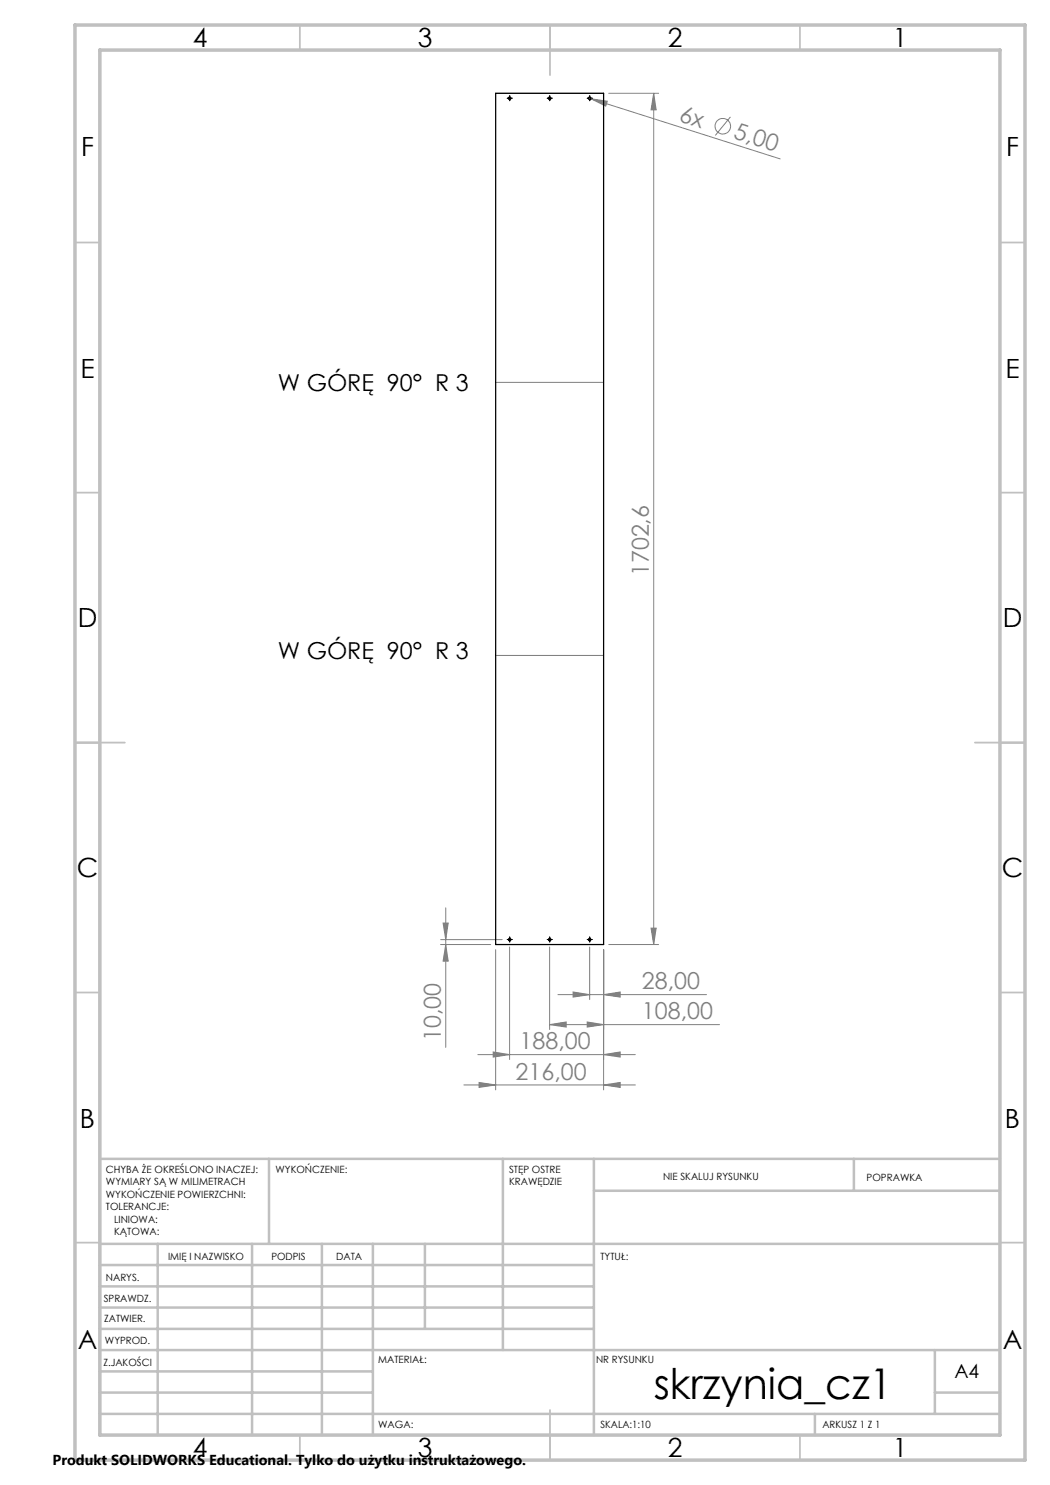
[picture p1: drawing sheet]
<svg xmlns="http://www.w3.org/2000/svg" width="210mm" height="297mm" viewBox="0 0 210 297" stroke-linecap="round" stroke-linejoin="round" font-family="sans-serif">
<g fill="none" stroke="#808080" stroke-width=".2">
<path d="M117.7 19.6l.5 .2M118.2 19.8l3.3 .4-.4 1zM118.2 19.8l37.8 12M121.7 18.7h10M130.7 18.7l.5 3.3h-1zM130.7 18.7v170.2M146.1 23.4l-3 3.7M99.1 76.5h21.6M99.1 131.1h21.6M88.1 188.9h10M88.1 187.9h12.3M88.6 184.6h1l-.5 3.3z"/>
<path d="M89.1 188.9l.5 3.3h-1zM89.1 181.6v27.9M99.1 189.9v28.1M101.9 189.4v22.5M109.9 189.4v16.5M111.6 198.9h29.7M114.6 198.4l3.3 .5-3.3 .5zM117.9 189.4v10.5M120.7 198.9l3.3-.5v1zM120.7 189.9v28.1M121.7 188.9h10M130.2 185.6h1l-.5 3.3z"/>
<path d="M92.8 217h34.3M95.6 210.9h31.5M95.8 216.5l3.3 .5-3.3 .5zM98.6 210.4l3.3 .5-3.3 .5zM109.9 204.9l3.3-.5v1zM109.9 204.9h34M117.4 204.4l3.3 .5-3.3 .5zM120.7 217l3.3-.5v1zM120.7 210.9l3.3-.5v1z"/>
<circle cx="144.6" cy="25.2" r="1.56"/>
</g>
<g fill="none" stroke="#000" stroke-width=".2" stroke-dasharray="15.2 1.3 1.3 1.3">
<path d="M101.7 19.6h-.3M101.9 19.4v-.3M101.9 19.9v.2M102.2 19.6h.2M109.7 19.6h-.3M109.9 19.4v-.3M109.9 19.9v.2M110.2 19.6h.2M117.7 19.6h-.3M117.9 19.4v-.3M117.9 19.9v.2M118.2 19.6h.2"/>
<path d="M101.7 187.9h-.3M101.9 187.7v-.3M101.9 188.2v.2M102.2 187.9h.2M109.7 187.9h-.3M109.9 187.7v-.3M109.9 188.2v.2M110.2 187.9h.2M117.7 187.9h-.3M117.9 187.7v-.3M117.9 188.2v.2M118.2 187.9h.2"/>
</g>
<path d="M101.7 19.6h.5M101.9 19.4v.5M109.7 19.6h.5M109.9 19.4v.5M117.7 19.6h.5M117.9 19.4v.5M101.7 187.9h.5M101.9 187.7v.5M109.7 187.9h.5M109.9 187.7v.5M117.7 187.9h.5M117.9 187.7v.5" fill="none" stroke="#000" stroke-width=".2"/>
<g fill="none" stroke="#c0c0c0" stroke-width=".35">
<path d="M60 5v5M110 5v10M160 5v5M15 48.5h5M200 48.5h5M15 98.5h5M200 98.5h5M15 148.5h10M195 148.5h10M15 198.5h5M200 198.5h5M15 248.5h5"/>
<path d="M200 248.5h5M60 287v5M110 282v10M160 287v5"/>
</g>
<g fill="none" stroke="#c0c0c0" stroke-width=".5">
<path d="M53.8 231.8v17M100.6 231.8v38.2M118.8 231.8v55.2M118.8 238.2h81.2M170.8 231.8v6.4M200 231.8h-180v55.2M20 248.8h180M20 257.3h98.8M20 253h98.8M31.5 248.8v38.2M50.4 248.8v38.2M64.4 248.8v38.2"/>
<path d="M74.6 248.8v38.2M85 248.8v17M20 265.8h98.8M20 261.5h98.8M20 278.5h54.6M20 274.3h54.6M20 270h180M187 278.5h13M187 270v12.8M20 282.8h180M163 282.8v4.2"/>
</g>
<path d="M15 5h190v287h-190zM20 10h180v277h-180z" fill="none" stroke="#c0c0c0" stroke-width=".7"/>
<g fill="#808080">
<path d="M118.2 19.8l3.3 .4-.4 1z"/>
<path d="M120.7 217l3.3-.5v1zM95.8 216.5l3.3 .5-3.3 .5zM117.4 204.4l3.3 .5-3.3 .5zM109.9 204.9l3.3-.5v1zM120.7 210.9l3.3-.5v1zM98.6 210.4l3.3 .5-3.3 .5z"/>
<path d="M89.1 188.9l.5 3.3h-1zM88.6 184.6h1l-.5 3.3z"/>
<path d="M130.7 18.7l.5 3.3h-1zM130.2 185.6h1l-.5 3.3z"/>
<path d="M114.6 198.4l3.3 .5-3.3 .5zM120.7 198.9l3.3-.5v1z"/>
</g>
<g fill="none" stroke="#000" stroke-width=".25">
<path d="M99.1 18.7h21.6v170.2h-21.6z"/>
<circle cx="101.9" cy="19.7" r=".26"/>
<circle cx="109.9" cy="19.7" r=".26"/>
<circle cx="117.9" cy="19.7" r=".26"/>
<circle cx="101.9" cy="187.9" r=".25"/>
<circle cx="109.9" cy="187.9" r=".25"/>
<circle cx="117.9" cy="187.9" r=".25"/>
</g>
<text font-size="8.5" x="130.7" y="279.7">skrzynia_cz1</text>
<g font-size="5.3">
<text x="38.5" y="9.5">4</text>
<text x="83.5" y="9.5">3</text>
<text x="133.6" y="9.5">2</text>
<text x="178.6" y="9.5">1</text>
<text x="16.2" y="31.3">F</text>
<text x="201.2" y="31.3">F</text>
<text x="16.1" y="75.5">E</text>
<text x="201.1" y="75.5">E</text>
<text x="15.5" y="125.5">D</text>
<text x="200.5" y="125.5">D</text>
<text x="15.4" y="175.5">C</text>
<text x="200.4" y="175.5">C</text>
<text x="16" y="225.5">B</text>
<text x="201" y="225.5">B</text>
<text x="15.5" y="269.8">A</text>
<text x="200.5" y="269.8">A</text>
<text x="38.5" y="291.5">4</text>
<text x="83.5" y="291.5">3</text>
<text x="133.6" y="291.5">2</text>
<text x="178.6" y="291.5">1</text>
</g>
<g font-size="4.7" fill="#808080">
<text x="135.6" y="24.2" transform="rotate(18 135.6 24.2)">6x</text>
<text x="146.5" y="27.6" transform="rotate(18 146.5 27.6)">5,00</text>
<text x="129.7" y="115.2" transform="rotate(-90 129.7 115.2)">1702,6</text>
<text x="128.4" y="197.9">28,00</text>
<text x="128.4" y="203.9">108,00</text>
<text x="88.1" y="208.2" transform="rotate(-90 88.1 208.2)">10,00</text>
<text x="103.9" y="209.9">188,00</text>
<text x="103.1" y="216">216,00</text>
</g>
<g font-size="4.7">
<text x="55.6" y="78.1">W GÓRĘ 90° R 3</text>
<text x="55.6" y="131.8">W GÓRĘ 90° R 3</text>
</g>
<text font-size="3.9" x="190.9" y="275.5">A4</text>
<text font-size="2.9" x="10.5" y="292.9">Produkt SOLIDWORKS Educational. Tylko do użytku instruktażowego.</text>
<g font-size="2">
<text x="21.2" y="234.6">CHYBA ŻE OKREŚLONO INACZEJ:</text>
<text x="21.2" y="237.1">WYMIARY SĄ W MILIMETRACH</text>
<text x="21.2" y="239.6">WYKOŃCZENIE POWIERZCHNI:</text>
<text x="55.1" y="234.6">WYKOŃCZENIE:</text>
<text x="101.8" y="234.6">STĘP OSTRE</text>
<text x="101.8" y="237.1">KRAWĘDZIE</text>
<text x="132.6" y="236">NIE SKALUJ RYSUNKU</text>
<text x="173.3" y="236.2">POPRAWKA</text>
<text x="21.2" y="242.1">TOLERANCJE:</text>
<text x="22.8" y="244.6">LINIOWA:</text>
<text x="22.8" y="247.1">KĄTOWA:</text>
<text x="33.6" y="251.9">IMIĘ I NAZWISKO</text>
<text x="54.3" y="251.9">PODPIS</text>
<text x="67.2" y="251.9">DATA</text>
<text x="120.1" y="251.9">TYTUŁ:</text>
<text x="21.2" y="256.1">NARYS.</text>
<text x="20.7" y="260.3">SPRAWDZ.</text>
<text x="20.8" y="264.4">ZATWIER.</text>
<text x="21" y="268.8">WYPROD.</text>
<text x="20.7" y="273.1">Z.JAKOŚCI</text>
<text x="75.6" y="272.5">MATERIAŁ:</text>
<text x="119.2" y="272.7">NR RYSUNKU</text>
<text x="75.6" y="285.5">WAGA:</text>
<text x="120.1" y="285.6">SKALA:1:10</text>
<text x="164.5" y="285.6">ARKUSZ 1 Z 1</text>
</g>
</svg>
